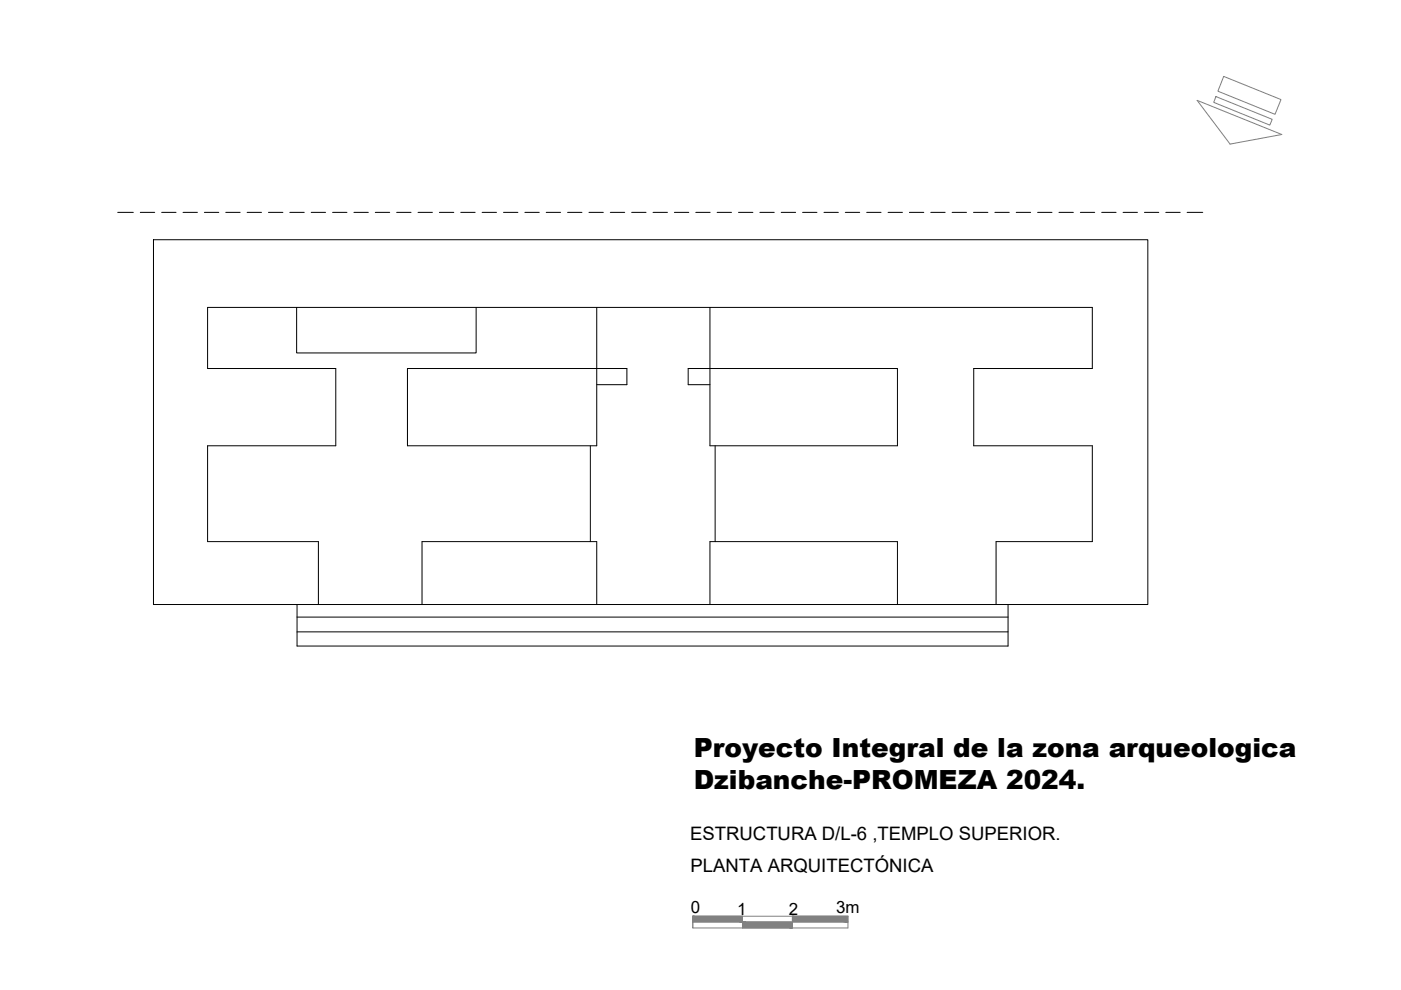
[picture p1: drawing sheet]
<svg xmlns="http://www.w3.org/2000/svg" width="297mm" height="210mm" viewBox="0 0 297 210" stroke-linecap="round" stroke-linejoin="round" font-family="sans-serif">
<!-- layer: contorno -->
<path d="M32.5 50.8h210.9v77.4h-210.9zM62.9 65.2v9.6h38.1v-9.6M126.5 65.2v29.3h-40.1v-16.4h46.5v3.5h-6.4M150.5 65.2v29.3h39.8v-16.4h-44.4v3.5h4.6M125.2 94.5v20.3M151.6 94.5v20.3M63 130.8h150.7M63 134h150.7M63 128.2v8.8h150.7v-8.8M67.5 128.2v-13.4h-23.5v-20.3h27.2v-16.4h-27.2v-12.9h187.6v12.9h-25.2v16.4h25.2v20.3h-20.4v13.4M89.5 128.2v-13.4h37v13.4M150.5 128.2v-13.4h39.8v13.4" fill="none" stroke="#000" stroke-width=".21"/>
<!-- layer: CO -->
<g fill="none" stroke="#000" stroke-width=".21">
<path d="M25 45h3.3M29.7 45h3.1M34.3 45h3M38.8 45h3.1M43.3 45h3.1M47.9 45h3M52.4 45h3M56.9 45h3.1M61.5 45h3M66 45h3M70.5 45h3.1M75 45h3.1"/>
<path d="M79.6 45h3M84.1 45h3.1M88.6 45h3.1M93.2 45h3M97.7 45h3M102.2 45h3.1M106.8 45h3M111.3 45h3M115.8 45h3.1M120.3 45h3.1M124.9 45h3M129.4 45h3"/>
<path d="M133.9 45h3.1M138.5 45h3M143 45h3M147.5 45h3.1M152 45h3.1M156.6 45h3M161.1 45h3.1M165.6 45h3.1M170.2 45h3M174.7 45h3M179.2 45h3.1M183.8 45h3"/>
<path d="M188.3 45h3M192.8 45h3.1M197.3 45h3.1M201.9 45h3M206.4 45h3.1M210.9 45h3.1M215.5 45h3M220 45h3M224.5 45h3.1M229.1 45h3M233.6 45h3M238.1 45h3.1"/>
<path d="M242.6 45h3.1M247.2 45h3M251.7 45h3.3"/>
</g>
<!-- layer: linea fina -->
<path d="M259.4 16.2l12.2 4.9-1.3 3.1-12.1-4.9zM253.8 21.3l18 7.2-11 2.1zM257.8 20.5l11.9 4.8-.5 1.2-11.9-4.8zM146.9 194.3h32.9v2.5h-32.9zM146.9 195.5h32.9M146.9 194.3v2.5M157.4 194.3v2.5M168 194.3v2.5" fill="none" stroke="#7f7f7f" stroke-width=".21"/>
<g fill="#7f7f7f" stroke="#7f7f7f" stroke-width=".21">
<path d="M168 194.3l11.8 1.2v-1.2zM168 194.3l11.8 1.2h-11.8z"/>
<path d="M146.9 194.3l10.5 1.2v-1.2zM146.9 194.3l10.5 1.2h-10.5z"/>
<path d="M157.4 195.5l10.6 1.3v-1.3zM157.4 195.5l10.6 1.3h-10.6z"/>
</g>
<g font-size="5.6">
<text x="147.1" y="160.5">Proyecto Integral de la zona arqueologica</text>
<text x="147.1" y="167.2">Dzibanche-PROMEZA 2024.</text>
</g>
<g font-size="3.9">
<text x="146.3" y="178.1">ESTRUCTURA D/L-6 ,TEMPLO SUPERIOR.</text>
<text x="146.4" y="185">PLANTA ARQUITECTÓNICA</text>
</g>
<g font-size="3.6">
<text x="146.5" y="193.5">0</text>
<text x="156.3" y="194">1</text>
<text x="167.2" y="194">2</text>
<text x="177.3" y="193.6">3m</text>
</g>
</svg>
